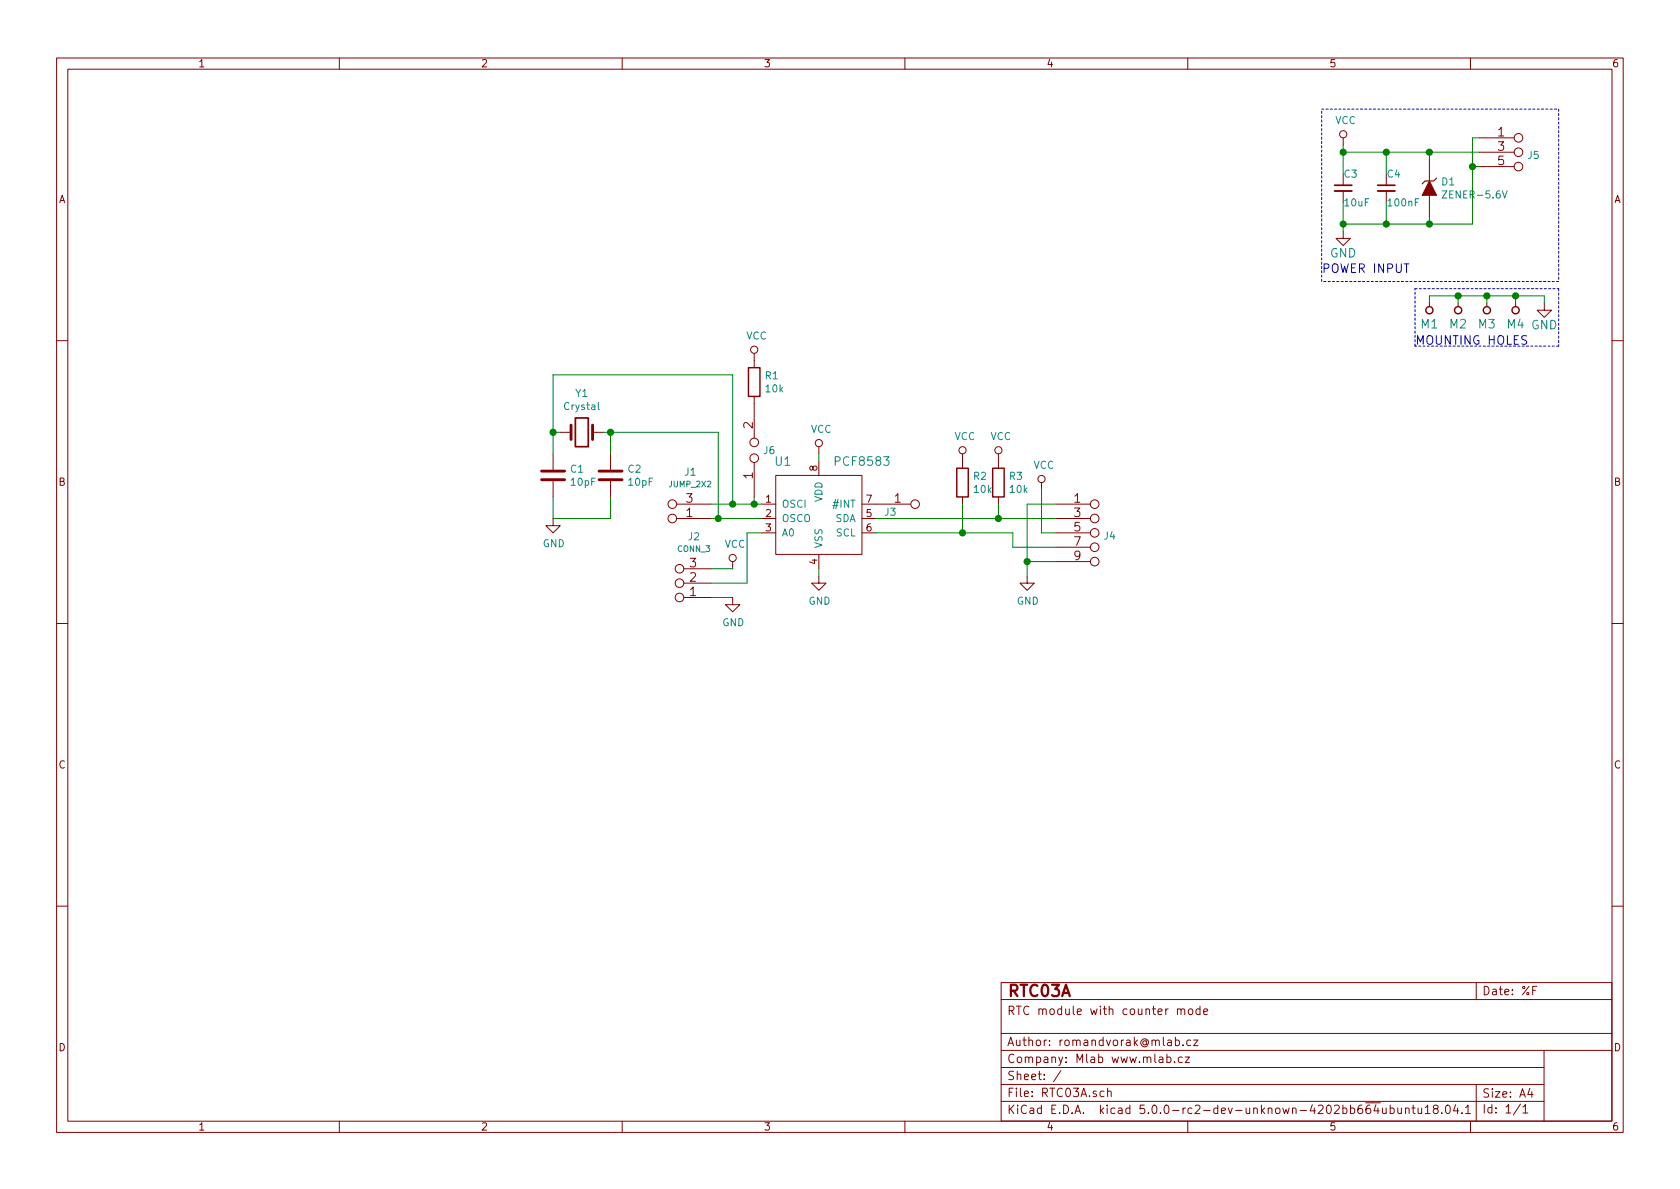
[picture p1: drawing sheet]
<svg xmlns="http://www.w3.org/2000/svg" width="297mm" height="210mm" viewBox="0 0 297 210" stroke-linecap="round" stroke-linejoin="round" font-family="sans-serif">
<g fill="none" stroke="#840000" stroke-width=".18">
<path d="M10 10.3h277v189.9h-277zM12 12.2h273v186.1h-273zM60 10.3v1.9M110 10.3v1.9M160 10.3v1.9M210 10.3v1.9M260 10.3v1.9M237.5 24.4v1.2M237.5 30.7v2.1M237.5 33.8v2M245.1 30.7v2.1M245.1 33.8v2"/>
<path d="M252.7 28.2v3.8M252.7 34.5v3.8M261.6 24.4h6.1M261.6 26.9h6.1M261.6 29.5h6.1M237.5 40.9v1.3h1.3l-1.3 1.2-1.3-1.2h1.3M252.7 53.6v.6M257.8 53.6v.6M262.9 53.6v.6M268 53.6v.6M273 53.6v1.3h1.3l-1.3 1.2-1.2-1.2h1.2M10 60.2h2"/>
<path d="M99.1 76.4h1.9M104.8 76.4h1.9M133.3 62.5v2.5M133.3 70.1v7.4M144.8 79v1.3M285 60.2h2M97.8 91.7v1.3h1.3l-1.3 1.2-1.3-1.2h1.3M97.8 80.3v2.8M97.8 85.1v2.8M107.9 80.3v2.8M107.9 85.1v2.8M119.6 89.1h6.1"/>
<path d="M119.6 91.7h6.1M129.5 99.3v1.3M133.3 81.8v6.1M134.6 89.1h2.6M134.6 91.7h2.6M134.6 94.2h2.6M137.2 84.1h15.2v13.9h-15.2zM144.8 81.5v2.6M144.8 98v2.6M152.4 89.1h8.6M152.4 91.7h2.5M152.4 94.2h2.5"/>
<path d="M170.2 80.3v2.5M170.2 87.9v1.2M176.5 80.3v2.5M176.5 87.9v1.2M184.1 85.3v1.3M186.7 89.1h6.1M186.7 91.7h6.1M186.7 94.2h6.1M186.7 96.8h6.1M186.7 99.3h6.1M10 110.3h2M120.9 105.7h4.8"/>
<path d="M120.9 103.1h4.8M120.9 100.6h4.8M129.5 105.7v1.2h1.3l-1.3 1.3-1.2-1.3h1.2M144.8 101.8v1.3h1.2l-1.2 1.3-1.3-1.3h1.3M181.6 101.8v1.3h1.3l-1.3 1.3-1.3-1.3h1.3M285 110.3h2M10 160.2h2M177 173.8h108v24.4h-108zM177 176.8h108M208.2 178.6l.2-.2 .4 .1v.9M208.2 178.4v1M208.8 178.6a.35 .35 0 0 1 .3-.2 .35 .35 0 0 1 .4 .2v.8"/>
<path d="M210.2 178.6l.2-.2 .4 .2 .1 .5-.3 .3-.4-.1zM212.2 178.5l-.4-.1-.3 .3v.4l.1 .2h.6M212.2 177.9v1.5M212.8 178.9l.7-.1v-.3l-.5-.1-.2 .2 .1 .7h.6M261 173.8v3M271 175.1h.5M271.7 174.4h-.7v1.5M285 160.2h2M60 198.3v1.9M110 198.3v1.9M160 198.3v1.9M177 194.8h96"/>
<path d="M177 188.8h96M177 191.8h96M177 185.7h108M177 182.7h108M187.6 189.4l-1.3 1.9M188.5 187.8v.1M188.5 187v.1M195.2 193l-.4-.1-.3 .3 .1 .6h.6M195.8 193.1l.3-.2 .3 .1 .1 .9M195.8 192.4v1.5M207.8 184l.5-.1 .2 .3-.1 .6h-.6M207.8 183.4v1.5"/>
<path d="M209 187l-.4-.1-.3 .3 .2 .6h.5M209.2 184.8v.1M209.5 186.9h.8l-.8 1h.8M210 198.3v1.9M210.5 184l-.4-.1-.3 .3 .2 .6h.5M211 183.9h.8l-.8 1h.8M242.6 195h1.5M243.3 195.3l-.4 1.1h1M243.6 195.9v1M244.4 195.9v.8a.39 .39 0 0 0 .7 .1M245.1 195.9v1M245.8 196l.4-.1 .3 .3-.1 .6-.2 .1-.4-.1"/>
<path d="M245.8 195.4v1.5M247.1 195.9v.8a.37 .37 0 0 0 .7 .1M247.8 195.9v1M248.5 196.1l.1-.1a.37 .37 0 0 1 .5 .1v.8M248.5 195.9v1M249.6 195.9h.6M249.9 195.4v1.3l.3 .2M250.7 195.9l.1 .9 .3 .1 .3-.1M251.4 195.9v1M252 195.9l.4-.5v1.5M252 196.9h.9M253.7 196.1l-.2-.2-.1-.2 .3-.3h.3l.3 .3-.1 .2-.6 .2a.48 .48 0 0 0-.1 .7l.2 .1 .5-.1a.48 .48 0 0 0-.2-.7"/>
<path d="M254.9 196.8v.1M255.7 195.6l.4-.2a.94 .94 0 0 1 0 1.5l-.5-.3v-.6zM257.4 195.3l-.4 1.1h.9M257.7 195.9v1M258.5 196.8v.1M259.1 195.9l.5-.5v1.5M259.1 196.9h.9M260 198.3v1.9M261 191.8v6.5M268.8 195.2l-1.2 2M269.3 195.8l.4-.5v1.5M269.3 196.8h.8"/>
<path d="M270.5 192.5l-.4 1h1M270.8 193v1M273 185.7v12.5"/>
<circle cx="237.5" cy="23.7" r=".63"/>
<circle cx="268.5" cy="26.9" r=".76"/>
<circle cx="268.5" cy="24.4" r=".76"/>
<circle cx="268.5" cy="29.5" r=".76"/>
<circle cx="133.3" cy="61.8" r=".63"/>
<circle cx="133.3" cy="78.2" r=".76"/>
<circle cx="144.8" cy="78.4" r=".63"/>
<circle cx="170.2" cy="79.6" r=".63"/>
<circle cx="176.5" cy="79.6" r=".63"/>
<circle cx="118.9" cy="89.1" r=".76"/>
<circle cx="118.9" cy="91.7" r=".76"/>
<circle cx="129.5" cy="98.7" r=".63"/>
<circle cx="133.3" cy="81" r=".76"/>
<circle cx="161.8" cy="89.1" r=".76"/>
<circle cx="184.1" cy="84.7" r=".63"/>
<circle cx="193.5" cy="94.2" r=".76"/>
<circle cx="193.5" cy="91.7" r=".76"/>
<circle cx="193.5" cy="99.3" r=".76"/>
<circle cx="193.5" cy="89.1" r=".76"/>
<circle cx="193.5" cy="96.8" r=".76"/>
<circle cx="120.1" cy="105.7" r=".76"/>
<circle cx="120.1" cy="103.1" r=".76"/>
<circle cx="120.1" cy="100.6" r=".76"/>
</g>
<g fill="none" stroke="#840000" stroke-width=".25">
<path d="M132.3 65h2.1v5.1h-2.1zM169.2 82.8h2v5.1h-2zM175.5 82.8h2v5.1h-2z"/>
<circle cx="252.7" cy="54.9" r=".63"/>
<circle cx="257.8" cy="54.9" r=".63"/>
<circle cx="262.9" cy="54.9" r=".63"/>
<circle cx="268" cy="54.9" r=".63"/>
</g>
<path d="M236 33.8h3M243.6 33.8h3" fill="none" stroke="#840000" stroke-width=".33"/>
<path d="M236 32.8h3M243.6 32.8h3M101.7 73.9h2.3v5.1h-2.3z" fill="none" stroke="#840000" stroke-width=".3"/>
<path d="M101 75.2v2.5M104.8 75.2v2.5M95.8 84.8h4M95.8 83.3h4M105.9 84.8h4.1M105.9 83.3h4.1" fill="none" stroke="#840000" stroke-width=".51"/>
<path d="M255 33.8h.8l-.8 1.2h.8M265.6 33.8l.4 1.2 .5-1.2M105.8 71.2v1.1l.2 .1" fill="none" stroke="#008484" stroke-width=".18"/>
<g fill="none" stroke="#008400" stroke-width=".18">
<path d="M237.5 26.9h24.1M237.5 25.6v5.1M237.5 35.8v5.1M245.1 26.9v3.8M245.1 35.8v3.8M252.7 26.9v1.3M252.7 38.3v1.3M260.3 29.5h1.3M261.6 24.4h-1.3v15.2h-22.8M252.7 53.6v-1.3h20.3v1.3M257.8 52.3v1.3M262.9 52.3v1.3"/>
<path d="M268 52.3v1.3M97.8 76.4h1.3M106.7 76.4h20.3v15.3M107.9 76.4v3.9M97.8 87.9v3.8h10.1v-3.8M97.8 80.3v-14h31.7v22.8M125.7 91.7h8.9M125.7 89.1h8.9M133.3 87.9v1.2M134.6 94.2h-2.5v8.9h-6.4M144.8 80.3v1.2M154.9 91.7h31.8"/>
<path d="M154.9 94.2h24.2v2.6h7.6M170.2 89.1v5.1M176.5 89.1v2.6M181.6 99.3h5.1M184.1 86.6v7.6h2.6M186.7 89.1h-5.1v12.7M125.7 105.7h3.8M125.7 100.6h3.8M144.8 100.6v1.2"/>
</g>
<g fill="#008400" stroke="#008400" stroke-width=".25">
<circle cx="257.8" cy="52.3" r=".51"/>
<circle cx="262.9" cy="52.3" r=".51"/>
<circle cx="268" cy="52.3" r=".51"/>
<circle cx="237.5" cy="26.9" r=".51"/>
<circle cx="245.1" cy="26.9" r=".51"/>
<circle cx="252.7" cy="26.9" r=".51"/>
<circle cx="237.5" cy="39.6" r=".51"/>
<circle cx="245.1" cy="39.6" r=".51"/>
<circle cx="252.7" cy="39.6" r=".51"/>
<circle cx="260.3" cy="29.5" r=".51"/>
<circle cx="181.6" cy="99.3" r=".51"/>
<circle cx="108" cy="76.4" r=".51"/>
<circle cx="97.8" cy="76.4" r=".51"/>
<circle cx="170.2" cy="94.2" r=".51"/>
<circle cx="176.5" cy="91.7" r=".51"/>
<circle cx="129.5" cy="89.1" r=".51"/>
<circle cx="127" cy="91.7" r=".51"/>
<circle cx="133.4" cy="89.1" r=".51"/>
</g>
<path d="M233.7 19.3h41.9M275.6 19.3v30.5M233.7 49.8v-30.5M250.2 51h25.4M275.6 51v10.2M275.6 49.8h-41.9M250.2 61.2v-10.2M275.6 61.2h-25.4" fill="none" stroke="#0000c2" stroke-width=".18" stroke-dasharray=".4 .4"/>
<path d="M254 31.5l-.5 .5h-1.5l-.5 .5" fill="none" stroke="#840000" stroke-width=".2"/>
<path d="M252.7 32l1.3 2.5h-2.5z" fill="#840000" stroke="#840000" stroke-width=".18"/>
<text font-size="2.8" fill="#840000" x="178" y="176.2">RTC03A</text>
<g font-size="2.1" fill="#840000">
<text x="264.8" y="24.1">1</text>
<text x="264.8" y="26.7">3</text>
<text x="264.8" y="29.2">5</text>
<text x="133.1" y="75.8" transform="rotate(-90 133.1 75.8)">2</text>
<text x="121.3" y="88.9">3</text>
<text x="133.1" y="84.7" transform="rotate(-90 133.1 84.7)">1</text>
<text x="158.2" y="88.9">1</text>
<text x="189.9" y="88.9">1</text>
<text x="121.3" y="91.4">1</text>
<text x="189.9" y="91.4">3</text>
<text x="189.9" y="94">5</text>
<text x="122" y="100.3">3</text>
<text x="189.9" y="96.5">7</text>
<text x="189.9" y="99.1">9</text>
<text x="122" y="105.4">1</text>
<text x="122" y="102.9">2</text>
<text x="178" y="179.5">RTC module with counter mode</text>
<text x="262" y="176">Date: %F</text>
<text x="178" y="185">Author: romandvorak@mlab.cz</text>
<text x="178" y="191">Sheet: /</text>
<text x="178" y="188">Company:</text>
<text x="190" y="188">Mlab www.mlab.cz</text>
<text x="178" y="197">KiCad E.D.A. kicad 5.0.0-rc2-dev-unknown-4202bb664ubuntu18.04.1</text>
<text x="178" y="194">File: RTC03A.sch</text>
<text x="262" y="194.1">Size: A4</text>
<text x="262" y="196.9">Id: 1/1</text>
</g>
<g font-size="2.1" fill="#008484">
<text x="235.1" y="45.5">GND</text>
<text x="251.3" y="58.1">M1</text>
<text x="256.3" y="58.1">M2</text>
<text x="261.4" y="58.1">M3</text>
<text x="266.5" y="58.1">M4 GND</text>
<text x="137.1" y="82.4">U1</text>
<text x="147.9" y="82.4">PCF8583</text>
</g>
<g font-size="2.1" fill="#0000c2">
<text x="233.7" y="48.3">POWER INPUT</text>
<text x="250.2" y="61">MOUNTING HOLES</text>
</g>
<g font-size="1.8" fill="#840000">
<text x="35" y="11.9">1</text>
<text x="85" y="11.9">2</text>
<text x="135" y="11.9">3</text>
<text x="185" y="11.9">4</text>
<text x="235" y="11.9">5</text>
<text x="285" y="11.9">6</text>
<text x="10.4" y="35.9">A</text>
<text x="285.4" y="35.9">A</text>
<text x="144.5" y="83.3" transform="rotate(-90 144.5 83.3)">8</text>
<text x="10.4" y="85.9">B</text>
<text x="135.4" y="88.9">1</text>
<text x="153.2" y="88.9">7</text>
<text x="285.4" y="85.9">B</text>
<text x="135.4" y="91.4">2</text>
<text x="135.4" y="94">3</text>
<text x="153.2" y="91.4">5</text>
<text x="153.2" y="94">6</text>
<text x="144.5" y="99.8" transform="rotate(-90 144.5 99.8)">4</text>
<text x="10.4" y="135.9">C</text>
<text x="285.4" y="135.9">C</text>
<text x="10.4" y="185.9">D</text>
<text x="285.4" y="185.9">D</text>
<text x="35" y="199.9">1</text>
<text x="85" y="199.9">2</text>
<text x="135" y="199.9">3</text>
<text x="185" y="199.9">4</text>
<text x="235" y="199.9">5</text>
<text x="285" y="199.9">6</text>
</g>
<g font-size="1.8" fill="#008484">
<text x="236.1" y="21.9">VCC</text>
<text x="270.2" y="28.1">J5</text>
<text x="237.7" y="31.4">C3</text>
<text x="245.3" y="31.4">C4</text>
<text x="254.9" y="32.8">D1</text>
<text x="255.6" y="35.1">ZENER-5.6V</text>
<text x="237.8" y="36.5">10uF</text>
<text x="245.6" y="36.5">100nF</text>
<text x="131.9" y="60">VCC</text>
<text x="101.8" y="70.2">Y1</text>
<text x="135.3" y="67.1">R1</text>
<text x="135.5" y="69.4">10k</text>
<text x="99.9" y="72.5">Crystal</text>
<text x="143.4" y="76.5">VCC</text>
<text x="168.8" y="77.8">VCC</text>
<text x="175.1" y="77.8">VCC</text>
<text x="100.9" y="83.6">C1</text>
<text x="111.1" y="83.6">C2</text>
<text x="135.1" y="80.3">J6</text>
<text x="182.7" y="82.9">VCC</text>
<text x="101" y="85.9">10pF</text>
<text x="111.2" y="85.9">10pF</text>
<text x="121.1" y="84.1">J1</text>
<text x="138.2" y="89.8">OSCI</text>
<text x="145.4" y="88.8" transform="rotate(-90 145.4 88.8)">VDD</text>
<text x="147.5" y="89.8">#INT</text>
<text x="172.2" y="84.9">R2</text>
<text x="172.3" y="87.2">10k</text>
<text x="178.5" y="84.9">R3</text>
<text x="178.6" y="87.2">10k</text>
<text x="121.7" y="95.5">J2</text>
<text x="138.2" y="92.3">OSCO</text>
<text x="138.2" y="94.9">A0</text>
<text x="147.7" y="92.3">SDA</text>
<text x="147.9" y="94.9">SCL</text>
<text x="156.5" y="91.2">J3</text>
<text x="195.2" y="95.4">J4</text>
<text x="96" y="96.8">GND</text>
<text x="128.1" y="96.9">VCC</text>
<text x="145.4" y="97" transform="rotate(-90 145.4 97)">VSS</text>
<text x="143" y="106.9">GND</text>
<text x="179.8" y="106.9">GND</text>
<text x="127.7" y="110.7">GND</text>
</g>
<g font-size="1.4" fill="#008484">
<text x="118.4" y="86.2">JUMP_2X2</text>
<text x="119.8" y="97.6">CONN_3</text>
</g>
</svg>
